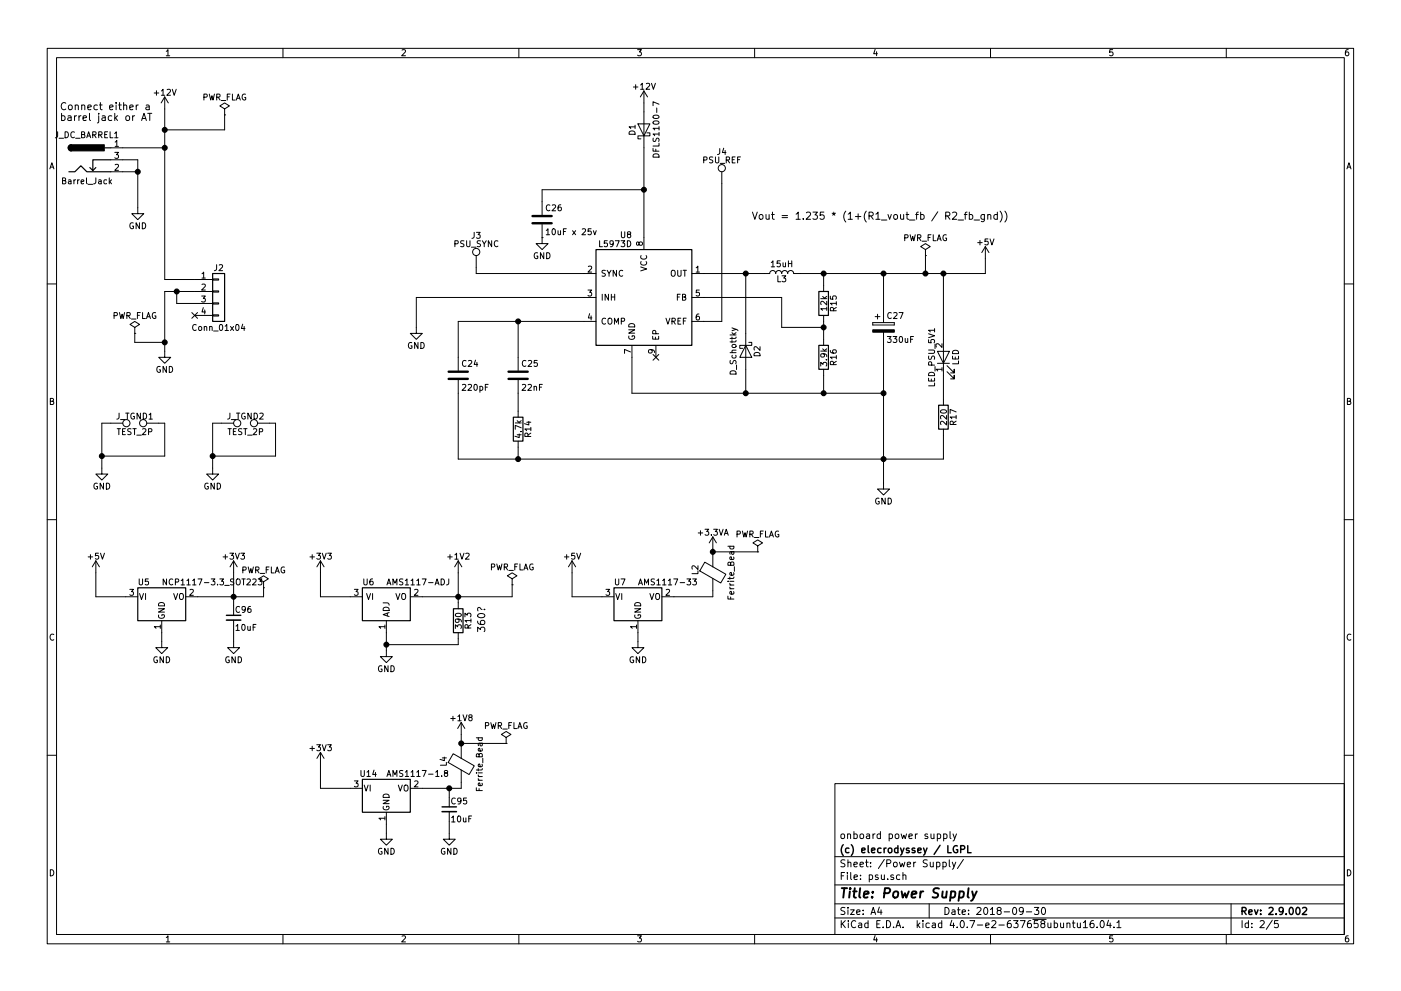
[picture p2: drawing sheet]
EESchema Schematic File Version 2
LIBS:lboard2-rescue
LIBS:power
LIBS:device
LIBS:switches
LIBS:relays
LIBS:motors
LIBS:transistors
LIBS:conn
LIBS:linear
LIBS:regul
LIBS:74xx
LIBS:cmos4000
LIBS:adc-dac
LIBS:memory
LIBS:xilinx
LIBS:microcontrollers
LIBS:dsp
LIBS:microchip
LIBS:analog_switches
LIBS:motorola
LIBS:texas
LIBS:intel
LIBS:audio
LIBS:interface
LIBS:digital-audio
LIBS:philips
LIBS:display
LIBS:cypress
LIBS:siliconi
LIBS:opto
LIBS:atmel
LIBS:contrib
LIBS:valves
LIBS:xilinx-spartan6
LIBS:btt-mcu
LIBS:dc-dc
LIBS:stm32
LIBS:battery_management
LIBS:btt-power
LIBS:m25p16-vme
LIBS:TexasInstruments
LIBS:ESD_Protection
LIBS:ft232rl
LIBS:btt-mem
LIBS:btt-iface
LIBS:lboard2-cache
EELAYER 25 0
EELAYER END
$Descr A4 11693 8268
encoding utf-8
Sheet 2 5
Title "Power Supply"
Date "2018-09-30"
Rev "2.9.002"
Comp "(c) elecrodyssey / LGPL"
Comment1 "onboard power supply"
Comment2 ""
Comment3 ""
Comment4 ""
$EndDescr
$Comp
L Barrel_Jack J_DC_BARREL1
U 1 1
P 725 1325
F 0 "J_DC_BARREL1" H 725 1535 50  0000 C CNN
F 1 "Barrel_Jack" H 725 1150 50  0000 C CNN
F 2 "Connectors:BARREL_JACK" H 775 1285 50  0001 C CNN
F 3 "" H 775 1285 50  0001 C CNN
	1    725  1325
	1    0    0    -1  
$EndComp
$Comp
L Conn_01x04 J2
U 1 1
P 1825 2425
F 0 "J2" H 1825 2625 50  0000 C CNN
F 1 "Conn_01x04" H 1825 2125 50  0000 C CNN
F 2 "BTT_CONN:ATX-PSU-MOLEX-4PIN-5.08mm" H 1825 2425 50  0001 C CNN
F 3 "" H 1825 2425 50  0001 C CNN
	1    1825 2425
	1    0    0    -1  
$EndComp
$Comp
L +12V #PWR01
U 1 1
P 1375 900
F 0 "#PWR01" H 1375 750 50  0001 C CNN
F 1 "+12V" H 1375 1040 50  0000 C CNN
F 2 "" H 1375 900 50  0001 C CNN
F 3 "" H 1375 900 50  0001 C CNN
	1    1375 900 
	1    0    0    -1  
$EndComp
NoConn ~ 1625 2625
$Comp
L GND #PWR02
U 1 1
P 1150 1725
F 0 "#PWR02" H 1150 1475 50  0001 C CNN
F 1 "GND" H 1150 1575 50  0000 C CNN
F 2 "" H 1150 1725 50  0001 C CNN
F 3 "" H 1150 1725 50  0001 C CNN
	1    1150 1725
	1    0    0    -1  
$EndComp
Text Notes 500  1000 0    60   ~ 0
Connect either a \nbarrel jack or AT
$Comp
L D_Schottky D1
U 1 1
P 5375 1075
F 0 "D1" H 5375 1175 50  0000 C CNN
F 1 "DFLS1100-7" H 5375 975 50  0000 C CNN
F 2 "Diodes_SMD:D_PowerDI-123" H 5375 1075 50  0001 C CNN
F 3 "" H 5375 1075 50  0001 C CNN
	1    5375 1075
	0    -1   -1   0   
$EndComp
$Comp
L L5973D U8
U 1 1
P 5375 2475
F 0 "U8" H 5275 3000 50  0000 R CNN
F 1 "L5973D" H 5275 2925 50  0000 R CNN
F 2 "Housings_SOIC:SOIC-8-1EP_3.9x4.9mm_Pitch1.27mm" H 5525 2025 50  0001 L CNN
F 3 "" H 5375 2475 50  0001 C CNN
	1    5375 2475
	1    0    0    -1  
$EndComp
$Comp
L L L3
U 1 1
P 6525 2275
F 0 "L3" V 6475 2275 50  0000 C CNN
F 1 "15uH" V 6600 2275 50  0000 C CNN
F 2 "Choke_SMD:Choke_SMD_12x12mm_h8mm" H 6525 2275 50  0001 C CNN
F 3 "" H 6525 2275 50  0001 C CNN
	1    6525 2275
	0    -1   -1   0   
$EndComp
$Comp
L GND #PWR03
U 1 1
P 7375 4025
F 0 "#PWR03" H 7375 3775 50  0001 C CNN
F 1 "GND" H 7375 3875 50  0000 C CNN
F 2 "" H 7375 4025 50  0001 C CNN
F 3 "" H 7375 4025 50  0001 C CNN
	1    7375 4025
	1    0    0    -1  
$EndComp
$Comp
L CP C27
U 1 1
P 7375 2725
F 0 "C27" H 7400 2825 50  0000 L CNN
F 1 "330uF" H 7400 2625 50  0000 L CNN
F 2 "Capacitors_Tantalum_SMD:CP_Tantalum_Case-D_EIA-7343-31_Hand" H 7413 2575 50  0001 C CNN
F 3 "" H 7375 2725 50  0001 C CNN
	1    7375 2725
	1    0    0    -1  
$EndComp
$Comp
L R R15
U 1 1
P 6875 2525
F 0 "R15" V 6955 2525 50  0000 C CNN
F 1 "12k" V 6875 2525 50  0000 C CNN
F 2 "Resistors_SMD:R_0805_HandSoldering" V 6805 2525 50  0001 C CNN
F 3 "" H 6875 2525 50  0001 C CNN
	1    6875 2525
	1    0    0    -1  
$EndComp
$Comp
L R R16
U 1 1
P 6875 2975
F 0 "R16" V 6955 2975 50  0000 C CNN
F 1 "3.9k" V 6875 2975 50  0000 C CNN
F 2 "Resistors_SMD:R_0805_HandSoldering" V 6805 2975 50  0001 C CNN
F 3 "" H 6875 2975 50  0001 C CNN
	1    6875 2975
	1    0    0    -1  
$EndComp
$Comp
L C C24
U 1 1
P 3825 3125
F 0 "C24" H 3850 3225 50  0000 L CNN
F 1 "220pF" H 3850 3025 50  0000 L CNN
F 2 "Capacitors_SMD:C_0805_HandSoldering" H 3863 2975 50  0001 C CNN
F 3 "" H 3825 3125 50  0001 C CNN
	1    3825 3125
	1    0    0    -1  
$EndComp
$Comp
L C C25
U 1 1
P 4325 3125
F 0 "C25" H 4350 3225 50  0000 L CNN
F 1 "22nF" H 4350 3025 50  0000 L CNN
F 2 "Capacitors_SMD:C_0805_HandSoldering" H 4363 2975 50  0001 C CNN
F 3 "" H 4325 3125 50  0001 C CNN
	1    4325 3125
	1    0    0    -1  
$EndComp
$Comp
L R R14
U 1 1
P 4325 3575
F 0 "R14" V 4405 3575 50  0000 C CNN
F 1 "4.7k" V 4325 3575 50  0000 C CNN
F 2 "Resistors_SMD:R_0805_HandSoldering" V 4255 3575 50  0001 C CNN
F 3 "" H 4325 3575 50  0001 C CNN
	1    4325 3575
	1    0    0    -1  
$EndComp
$Comp
L GND #PWR04
U 1 1
P 3475 2725
F 0 "#PWR04" H 3475 2475 50  0001 C CNN
F 1 "GND" H 3475 2575 50  0000 C CNN
F 2 "" H 3475 2725 50  0001 C CNN
F 3 "" H 3475 2725 50  0001 C CNN
	1    3475 2725
	1    0    0    -1  
$EndComp
$Comp
L D_Schottky D2
U 1 1
P 6225 2925
F 0 "D2" H 6225 3025 50  0000 C CNN
F 1 "D_Schottky" H 6225 2825 50  0000 C CNN
F 2 "Diodes_SMD:D_SMB" H 6225 2925 50  0001 C CNN
F 3 "" H 6225 2925 50  0001 C CNN
	1    6225 2925
	0    1    1    0   
$EndComp
$Comp
L TEST_1P J4
U 1 1
P 6025 1525
F 0 "J4" H 6025 1795 50  0000 C CNN
F 1 "PSU_REF" H 6025 1725 50  0000 C CNN
F 2 "Pin_Headers:Pin_Header_Straight_1x01_Pitch2.54mm" H 6225 1525 50  0001 C CNN
F 3 "" H 6225 1525 50  0001 C CNN
	1    6025 1525
	1    0    0    -1  
$EndComp
$Comp
L C C26
U 1 1
P 4525 1825
F 0 "C26" H 4550 1925 50  0000 L CNN
F 1 "10uF x 25v" H 4550 1725 50  0000 L CNN
F 2 "Capacitors_SMD:C_1210_HandSoldering" H 4563 1675 50  0001 C CNN
F 3 "" H 4525 1825 50  0001 C CNN
	1    4525 1825
	1    0    0    -1  
$EndComp
$Comp
L GND #PWR05
U 1 1
P 4525 1975
F 0 "#PWR05" H 4525 1725 50  0001 C CNN
F 1 "GND" H 4525 1825 50  0000 C CNN
F 2 "" H 4525 1975 50  0001 C CNN
F 3 "" H 4525 1975 50  0001 C CNN
	1    4525 1975
	1    0    0    -1  
$EndComp
Text Notes 6275 1825 0    60   ~ 0
Vout = 1.235 * (1+(R1_vout_fb / R2_fb_gnd))
$Comp
L PWR_FLAG #FLG06
U 1 1
P 7725 2125
F 0 "#FLG06" H 7725 2200 50  0001 C CNN
F 1 "PWR_FLAG" H 7725 2275 50  0000 C CNN
F 2 "" H 7725 2125 50  0001 C CNN
F 3 "" H 7725 2125 50  0001 C CNN
	1    7725 2125
	1    0    0    -1  
$EndComp
$Comp
L LED LED_PSU_5V1
U 1 1
P 7875 2975
F 0 "LED_PSU_5V1" H 7875 3075 50  0000 C CNN
F 1 "LED" H 7875 2875 50  0000 C CNN
F 2 "LEDs:LED_0805_HandSoldering" H 7875 2975 50  0001 C CNN
F 3 "" H 7875 2975 50  0001 C CNN
	1    7875 2975
	0    -1   -1   0   
$EndComp
$Comp
L GND #PWR07
U 1 1
P 1350 5350
F 0 "#PWR07" H 1350 5100 50  0001 C CNN
F 1 "GND" H 1350 5200 50  0000 C CNN
F 2 "" H 1350 5350 50  0001 C CNN
F 3 "" H 1350 5350 50  0001 C CNN
	1    1350 5350
	1    0    0    -1  
$EndComp
$Comp
L R R17
U 1 1
P 7875 3475
F 0 "R17" V 7955 3475 50  0000 C CNN
F 1 "220" V 7875 3475 50  0000 C CNN
F 2 "Resistors_SMD:R_0805_HandSoldering" V 7805 3475 50  0001 C CNN
F 3 "" H 7875 3475 50  0001 C CNN
	1    7875 3475
	1    0    0    -1  
$EndComp
$Comp
L TEST_2P J_TGND1
U 1 1
P 1125 3525
F 0 "J_TGND1" H 1125 3585 50  0000 C CNN
F 1 "TEST_2P" H 1125 3455 50  0000 C CNN
F 2 "Pin_Headers:Pin_Header_Straight_1x02_Pitch2.54mm" H 1125 3525 50  0001 C CNN
F 3 "" H 1125 3525 50  0001 C CNN
	1    1125 3525
	1    0    0    -1  
$EndComp
$Comp
L GND #PWR08
U 1 1
P 850 3900
F 0 "#PWR08" H 850 3650 50  0001 C CNN
F 1 "GND" H 850 3750 50  0000 C CNN
F 2 "" H 850 3900 50  0001 C CNN
F 3 "" H 850 3900 50  0001 C CNN
	1    850  3900
	1    0    0    -1  
$EndComp
$Comp
L TEST_2P J_TGND2
U 1 1
P 2050 3525
F 0 "J_TGND2" H 2050 3585 50  0000 C CNN
F 1 "TEST_2P" H 2050 3455 50  0000 C CNN
F 2 "Pin_Headers:Pin_Header_Straight_1x02_Pitch2.54mm" H 2050 3525 50  0001 C CNN
F 3 "" H 2050 3525 50  0001 C CNN
	1    2050 3525
	1    0    0    -1  
$EndComp
$Comp
L GND #PWR09
U 1 1
P 1775 3900
F 0 "#PWR09" H 1775 3650 50  0001 C CNN
F 1 "GND" H 1775 3750 50  0000 C CNN
F 2 "" H 1775 3900 50  0001 C CNN
F 3 "" H 1775 3900 50  0001 C CNN
	1    1775 3900
	1    0    0    -1  
$EndComp
NoConn ~ 5475 2975
$Comp
L GND #PWR010
U 1 1
P 1375 2925
F 0 "#PWR010" H 1375 2675 50  0001 C CNN
F 1 "GND" H 1375 2775 50  0000 C CNN
F 2 "" H 1375 2925 50  0001 C CNN
F 3 "" H 1375 2925 50  0001 C CNN
	1    1375 2925
	1    0    0    -1  
$EndComp
$Comp
L +12V #PWR011
U 1 1
P 5375 850
F 0 "#PWR011" H 5375 700 50  0001 C CNN
F 1 "+12V" H 5375 990 50  0000 C CNN
F 2 "" H 5375 850 50  0001 C CNN
F 3 "" H 5375 850 50  0001 C CNN
	1    5375 850 
	1    0    0    -1  
$EndComp
$Comp
L +5V #PWR012
U 1 1
P 8225 2150
F 0 "#PWR012" H 8225 2000 50  0001 C CNN
F 1 "+5V" H 8225 2290 50  0000 C CNN
F 2 "" H 8225 2150 50  0001 C CNN
F 3 "" H 8225 2150 50  0001 C CNN
	1    8225 2150
	1    0    0    -1  
$EndComp
$Comp
L PWR_FLAG #FLG013
U 1 1
P 1875 950
F 0 "#FLG013" H 1875 1025 50  0001 C CNN
F 1 "PWR_FLAG" H 1875 1100 50  0000 C CNN
F 2 "" H 1875 950 50  0001 C CNN
F 3 "" H 1875 950 50  0001 C CNN
	1    1875 950 
	1    0    0    -1  
$EndComp
$Comp
L TEST_1P J3
U 1 1
P 3975 2225
F 0 "J3" H 3975 2495 50  0000 C CNN
F 1 "PSU_SYNC" H 3975 2425 50  0000 C CNN
F 2 "Pin_Headers:Pin_Header_Straight_1x01_Pitch2.54mm" H 4175 2225 50  0001 C CNN
F 3 "" H 4175 2225 50  0001 C CNN
	1    3975 2225
	1    0    0    -1  
$EndComp
$Comp
L +5V #PWR014
U 1 1
P 800 4775
F 0 "#PWR014" H 800 4625 50  0001 C CNN
F 1 "+5V" H 800 4915 50  0000 C CNN
F 2 "" H 800 4775 50  0001 C CNN
F 3 "" H 800 4775 50  0001 C CNN
	1    800  4775
	1    0    0    -1  
$EndComp
$Comp
L +3V3 #PWR015
U 1 1
P 1950 4775
F 0 "#PWR015" H 1950 4625 50  0001 C CNN
F 1 "+3V3" H 1950 4915 50  0000 C CNN
F 2 "" H 1950 4775 50  0001 C CNN
F 3 "" H 1950 4775 50  0001 C CNN
	1    1950 4775
	1    0    0    -1  
$EndComp
$Comp
L GND #PWR016
U 1 1
P 3225 5425
F 0 "#PWR016" H 3225 5175 50  0001 C CNN
F 1 "GND" H 3225 5275 50  0000 C CNN
F 2 "" H 3225 5425 50  0001 C CNN
F 3 "" H 3225 5425 50  0001 C CNN
	1    3225 5425
	1    0    0    -1  
$EndComp
$Comp
L +1V2 #PWR017
U 1 1
P 3825 4775
F 0 "#PWR017" H 3825 4625 50  0001 C CNN
F 1 "+1V2" H 3825 4915 50  0000 C CNN
F 2 "" H 3825 4775 50  0001 C CNN
F 3 "" H 3825 4775 50  0001 C CNN
	1    3825 4775
	1    0    0    -1  
$EndComp
$Comp
L R R13
U 1 1
P 3825 5175
F 0 "R13" V 3905 5175 50  0000 C CNN
F 1 "390" V 3825 5175 50  0000 C CNN
F 2 "Resistors_SMD:R_0805_HandSoldering" V 3755 5175 50  0001 C CNN
F 3 "" H 3825 5175 50  0001 C CNN
	1    3825 5175
	1    0    0    -1  
$EndComp
$Comp
L GND #PWR018
U 1 1
P 5325 5350
F 0 "#PWR018" H 5325 5100 50  0001 C CNN
F 1 "GND" H 5325 5200 50  0000 C CNN
F 2 "" H 5325 5350 50  0001 C CNN
F 3 "" H 5325 5350 50  0001 C CNN
	1    5325 5350
	1    0    0    -1  
$EndComp
$Comp
L +5V #PWR019
U 1 1
P 4775 4775
F 0 "#PWR019" H 4775 4625 50  0001 C CNN
F 1 "+5V" H 4775 4915 50  0000 C CNN
F 2 "" H 4775 4775 50  0001 C CNN
F 3 "" H 4775 4775 50  0001 C CNN
	1    4775 4775
	1    0    0    -1  
$EndComp
$Comp
L AP1117-33 U7
U 1 1
P 5325 4975
F 0 "U7" H 5175 5100 50  0000 C CNN
F 1 "AMS1117-33" H 5325 5100 50  0000 L CNN
F 2 "TO_SOT_Packages_SMD:SOT-223-3_TabPin2" H 5325 5175 50  0001 C CNN
F 3 "" H 5425 4725 50  0001 C CNN
	1    5325 4975
	1    0    0    -1  
$EndComp
$Comp
L +3.3VA #PWR020
U 1 1
P 5950 4575
F 0 "#PWR020" H 5950 4425 50  0001 C CNN
F 1 "+3.3VA" H 5950 4715 50  0000 C CNN
F 2 "" H 5950 4575 50  0001 C CNN
F 3 "" H 5950 4575 50  0001 C CNN
	1    5950 4575
	1    0    0    -1  
$EndComp
$Comp
L Ferrite_Bead L2
U 1 1
P 5950 4775
F 0 "L2" V 5800 4800 50  0000 C CNN
F 1 "Ferrite_Bead" V 6100 4775 50  0000 C CNN
F 2 "Choke_SMD:Choke_SMD_1206_Handsoldering" V 5880 4775 50  0001 C CNN
F 3 "" H 5950 4775 50  0001 C CNN
	1    5950 4775
	1    0    0    -1  
$EndComp
$Comp
L AP1117-ADJ U6
U 1 1
P 3225 4975
F 0 "U6" H 3075 5100 50  0000 C CNN
F 1 "AMS1117-ADJ" H 3225 5100 50  0000 L CNN
F 2 "TO_SOT_Packages_SMD:SOT-223-3_TabPin2" H 3225 5175 50  0001 C CNN
F 3 "" H 3325 4725 50  0001 C CNN
	1    3225 4975
	1    0    0    -1  
$EndComp
Text Notes 4050 5275 1    60   ~ 0
360?\n
$Comp
L +3V3 #PWR021
U 1 1
P 2675 4775
F 0 "#PWR021" H 2675 4625 50  0001 C CNN
F 1 "+3V3" H 2675 4915 50  0000 C CNN
F 2 "" H 2675 4775 50  0001 C CNN
F 3 "" H 2675 4775 50  0001 C CNN
	1    2675 4775
	1    0    0    -1  
$EndComp
$Comp
L PWR_FLAG #FLG022
U 1 1
P 2200 4900
F 0 "#FLG022" H 2200 4975 50  0001 C CNN
F 1 "PWR_FLAG" H 2200 5050 50  0000 C CNN
F 2 "" H 2200 4900 50  0001 C CNN
F 3 "" H 2200 4900 50  0001 C CNN
	1    2200 4900
	1    0    0    -1  
$EndComp
$Comp
L PWR_FLAG #FLG023
U 1 1
P 4275 4875
F 0 "#FLG023" H 4275 4950 50  0001 C CNN
F 1 "PWR_FLAG" H 4275 5025 50  0000 C CNN
F 2 "" H 4275 4875 50  0001 C CNN
F 3 "" H 4275 4875 50  0001 C CNN
	1    4275 4875
	1    0    0    -1  
$EndComp
Wire Wire Line
	1375 900  1375 2325
Wire Wire Line
	1375 2325 1625 2325
Wire Wire Line
	1375 2425 1625 2425
Wire Wire Line
	1375 2425 1375 2925
Wire Wire Line
	1625 2525 1475 2525
Wire Wire Line
	1475 2525 1475 2425
Connection ~ 1475 2425
Wire Wire Line
	1025 1225 1375 1225
Connection ~ 1375 1225
Wire Wire Line
	1025 1325 1150 1325
Wire Wire Line
	1150 1325 1150 1725
Wire Wire Line
	1025 1425 1150 1425
Connection ~ 1150 1425
Wire Wire Line
	1650 4975 2200 4975
Wire Wire Line
	800  4975 1050 4975
Wire Wire Line
	1350 5275 1350 5350
Connection ~ 7725 2275
Wire Wire Line
	7725 2275 7725 2125
Wire Wire Line
	4525 1975 4525 1975
Connection ~ 5375 1575
Wire Wire Line
	4525 1575 5375 1575
Wire Wire Line
	6025 2675 5875 2675
Wire Wire Line
	6025 1525 6025 2675
Connection ~ 6225 3275
Wire Wire Line
	6225 3075 6225 3275
Connection ~ 6225 2275
Wire Wire Line
	6225 2775 6225 2275
Wire Wire Line
	3475 2475 3475 2725
Wire Wire Line
	4875 2475 3475 2475
Connection ~ 4325 3825
Wire Wire Line
	4325 3725 4325 3825
Wire Wire Line
	4325 3275 4325 3425
Connection ~ 4325 2675
Wire Wire Line
	4325 2975 4325 2675
Connection ~ 7375 3825
Wire Wire Line
	3825 3825 7875 3825
Wire Wire Line
	3825 3825 3825 3275
Wire Wire Line
	3825 2675 3825 2975
Wire Wire Line
	3825 2675 4875 2675
Connection ~ 6875 2725
Wire Wire Line
	6525 2725 6875 2725
Wire Wire Line
	6525 2475 6525 2725
Wire Wire Line
	5875 2475 6525 2475
Connection ~ 6875 3275
Wire Wire Line
	6875 3275 6875 3125
Wire Wire Line
	6875 2675 6875 2825
Connection ~ 6875 2275
Wire Wire Line
	6875 2375 6875 2275
Connection ~ 7375 3275
Wire Wire Line
	5275 3275 7375 3275
Wire Wire Line
	7375 2875 7375 4025
Connection ~ 7375 2275
Wire Wire Line
	7375 2275 7375 2575
Wire Wire Line
	6675 2275 8225 2275
Wire Wire Line
	5875 2275 6375 2275
Wire Wire Line
	5275 2975 5275 3275
Wire Wire Line
	5375 1225 5375 1975
Wire Wire Line
	7875 2825 7875 2275
Connection ~ 7875 2275
Wire Wire Line
	7875 3125 7875 3325
Wire Wire Line
	7875 3825 7875 3625
Wire Wire Line
	4525 1675 4525 1575
Wire Wire Line
	925  3525 850  3525
Wire Wire Line
	850  3525 850  3900
Wire Wire Line
	1325 3525 1375 3525
Wire Wire Line
	1375 3525 1375 3800
Wire Wire Line
	1375 3800 850  3800
Connection ~ 850  3800
Wire Wire Line
	1850 3525 1775 3525
Wire Wire Line
	1775 3525 1775 3900
Wire Wire Line
	2250 3525 2300 3525
Wire Wire Line
	2300 3525 2300 3800
Wire Wire Line
	2300 3800 1775 3800
Connection ~ 1775 3800
Wire Wire Line
	8225 2275 8225 2150
Wire Wire Line
	1875 950  1875 1075
Wire Wire Line
	1875 1075 1375 1075
Connection ~ 1375 1075
Wire Wire Line
	5375 850  5375 925 
Wire Wire Line
	4875 2275 3975 2275
Wire Wire Line
	3975 2275 3975 2225
Wire Wire Line
	800  4775 800  4975
Wire Wire Line
	1950 4775 1950 5050
Wire Wire Line
	3525 4975 4275 4975
Wire Wire Line
	2675 4975 2925 4975
Wire Wire Line
	3225 5275 3225 5425
Wire Wire Line
	2675 4775 2675 4975
Wire Wire Line
	3825 4775 3825 5025
Connection ~ 3825 4975
Wire Wire Line
	3825 5325 3825 5375
Wire Wire Line
	3825 5375 3225 5375
Connection ~ 3225 5375
Wire Wire Line
	5625 4975 5950 4975
Wire Wire Line
	4775 4975 5025 4975
Wire Wire Line
	5325 5275 5325 5350
Wire Wire Line
	4775 4775 4775 4975
Wire Wire Line
	5950 4575 5950 4625
Wire Wire Line
	5950 4975 5950 4925
Wire Wire Line
	2200 4975 2200 4900
Connection ~ 1950 4975
Wire Wire Line
	4275 4975 4275 4875
$Comp
L PWR_FLAG #FLG024
U 1 1
P 6325 4600
F 0 "#FLG024" H 6325 4675 50  0001 C CNN
F 1 "PWR_FLAG" H 6325 4750 50  0000 C CNN
F 2 "" H 6325 4600 50  0001 C CNN
F 3 "" H 6325 4600 50  0001 C CNN
	1    6325 4600
	1    0    0    -1  
$EndComp
Wire Wire Line
	6325 4600 5950 4600
Connection ~ 5950 4600
$Comp
L PWR_FLAG #FLG025
U 1 1
P 1125 2775
F 0 "#FLG025" H 1125 2850 50  0001 C CNN
F 1 "PWR_FLAG" H 1125 2925 50  0000 C CNN
F 2 "" H 1125 2775 50  0001 C CNN
F 3 "" H 1125 2775 50  0001 C CNN
	1    1125 2775
	1    0    0    -1  
$EndComp
Wire Wire Line
	1125 2775 1125 2850
Wire Wire Line
	1125 2850 1375 2850
Connection ~ 1375 2850
$Comp
L GND #PWR026
U 1 1
P 3225 6950
F 0 "#PWR026" H 3225 6700 50  0001 C CNN
F 1 "GND" H 3225 6800 50  0000 C CNN
F 2 "" H 3225 6950 50  0001 C CNN
F 3 "" H 3225 6950 50  0001 C CNN
	1    3225 6950
	1    0    0    -1  
$EndComp
$Comp
L Ferrite_Bead L4
U 1 1
P 3850 6375
F 0 "L4" V 3700 6400 50  0000 C CNN
F 1 "Ferrite_Bead" V 4000 6375 50  0000 C CNN
F 2 "Choke_SMD:Choke_SMD_1206_Handsoldering" V 3780 6375 50  0001 C CNN
F 3 "" H 3850 6375 50  0001 C CNN
	1    3850 6375
	1    0    0    -1  
$EndComp
Wire Wire Line
	3525 6575 3850 6575
Wire Wire Line
	2675 6575 2925 6575
Wire Wire Line
	3225 6875 3225 6950
Wire Wire Line
	2675 6375 2675 6575
Wire Wire Line
	3850 6125 3850 6225
Wire Wire Line
	3850 6575 3850 6525
$Comp
L PWR_FLAG #FLG027
U 1 1
P 4225 6200
F 0 "#FLG027" H 4225 6275 50  0001 C CNN
F 1 "PWR_FLAG" H 4225 6350 50  0000 C CNN
F 2 "" H 4225 6200 50  0001 C CNN
F 3 "" H 4225 6200 50  0001 C CNN
	1    4225 6200
	1    0    0    -1  
$EndComp
Wire Wire Line
	4225 6200 3850 6200
Connection ~ 3850 6200
$Comp
L AP1117-33 U14
U 1 1
P 3225 6575
F 0 "U14" H 3075 6700 50  0000 C CNN
F 1 "AMS1117-1.8" H 3225 6700 50  0000 L CNN
F 2 "TO_SOT_Packages_SMD:SOT-223-3_TabPin2" H 3225 6775 50  0001 C CNN
F 3 "" H 3325 6325 50  0001 C CNN
	1    3225 6575
	1    0    0    -1  
$EndComp
$Comp
L +3V3 #PWR028
U 1 1
P 2675 6375
F 0 "#PWR028" H 2675 6225 50  0001 C CNN
F 1 "+3V3" H 2675 6515 50  0000 C CNN
F 2 "" H 2675 6375 50  0001 C CNN
F 3 "" H 2675 6375 50  0001 C CNN
	1    2675 6375
	1    0    0    -1  
$EndComp
$Comp
L +1V8 #PWR029
U 1 1
P 3850 6125
F 0 "#PWR029" H 3850 5975 50  0001 C CNN
F 1 "+1V8" H 3850 6265 50  0000 C CNN
F 2 "" H 3850 6125 50  0001 C CNN
F 3 "" H 3850 6125 50  0001 C CNN
	1    3850 6125
	1    0    0    -1  
$EndComp
$Comp
L C_Small C95
U 1 1
P 3750 6750
F 0 "C95" H 3760 6820 50  0000 L CNN
F 1 "10uF" H 3760 6670 50  0000 L CNN
F 2 "Capacitors_SMD:C_0805_HandSoldering" H 3750 6750 50  0001 C CNN
F 3 "" H 3750 6750 50  0001 C CNN
	1    3750 6750
	1    0    0    -1  
$EndComp
$Comp
L GND #PWR030
U 1 1
P 3750 6950
F 0 "#PWR030" H 3750 6700 50  0001 C CNN
F 1 "GND" H 3750 6800 50  0000 C CNN
F 2 "" H 3750 6950 50  0001 C CNN
F 3 "" H 3750 6950 50  0001 C CNN
	1    3750 6950
	1    0    0    -1  
$EndComp
Wire Wire Line
	3750 6650 3750 6575
Connection ~ 3750 6575
Wire Wire Line
	3750 6850 3750 6950
$Comp
L C_Small C96
U 1 1
P 1950 5150
F 0 "C96" H 1960 5220 50  0000 L CNN
F 1 "10uF" H 1960 5070 50  0000 L CNN
F 2 "Capacitors_SMD:C_0805_HandSoldering" H 1950 5150 50  0001 C CNN
F 3 "" H 1950 5150 50  0001 C CNN
	1    1950 5150
	1    0    0    -1  
$EndComp
$Comp
L GND #PWR031
U 1 1
P 1950 5350
F 0 "#PWR031" H 1950 5100 50  0001 C CNN
F 1 "GND" H 1950 5200 50  0000 C CNN
F 2 "" H 1950 5350 50  0001 C CNN
F 3 "" H 1950 5350 50  0001 C CNN
	1    1950 5350
	1    0    0    -1  
$EndComp
Wire Wire Line
	1950 5250 1950 5350
$Comp
L NCP1117-3.3_SOT223 U5
U 1 1
P 1350 4975
F 0 "U5" H 1200 5100 50  0000 C CNN
F 1 "NCP1117-3.3_SOT223" H 1350 5100 50  0000 L CNN
F 2 "TO_SOT_Packages_SMD:SOT-223-3_TabPin2" H 1350 5175 50  0001 C CNN
F 3 "" H 1450 4725 50  0001 C CNN
	1    1350 4975
	1    0    0    -1  
$EndComp
$EndSCHEMATC
